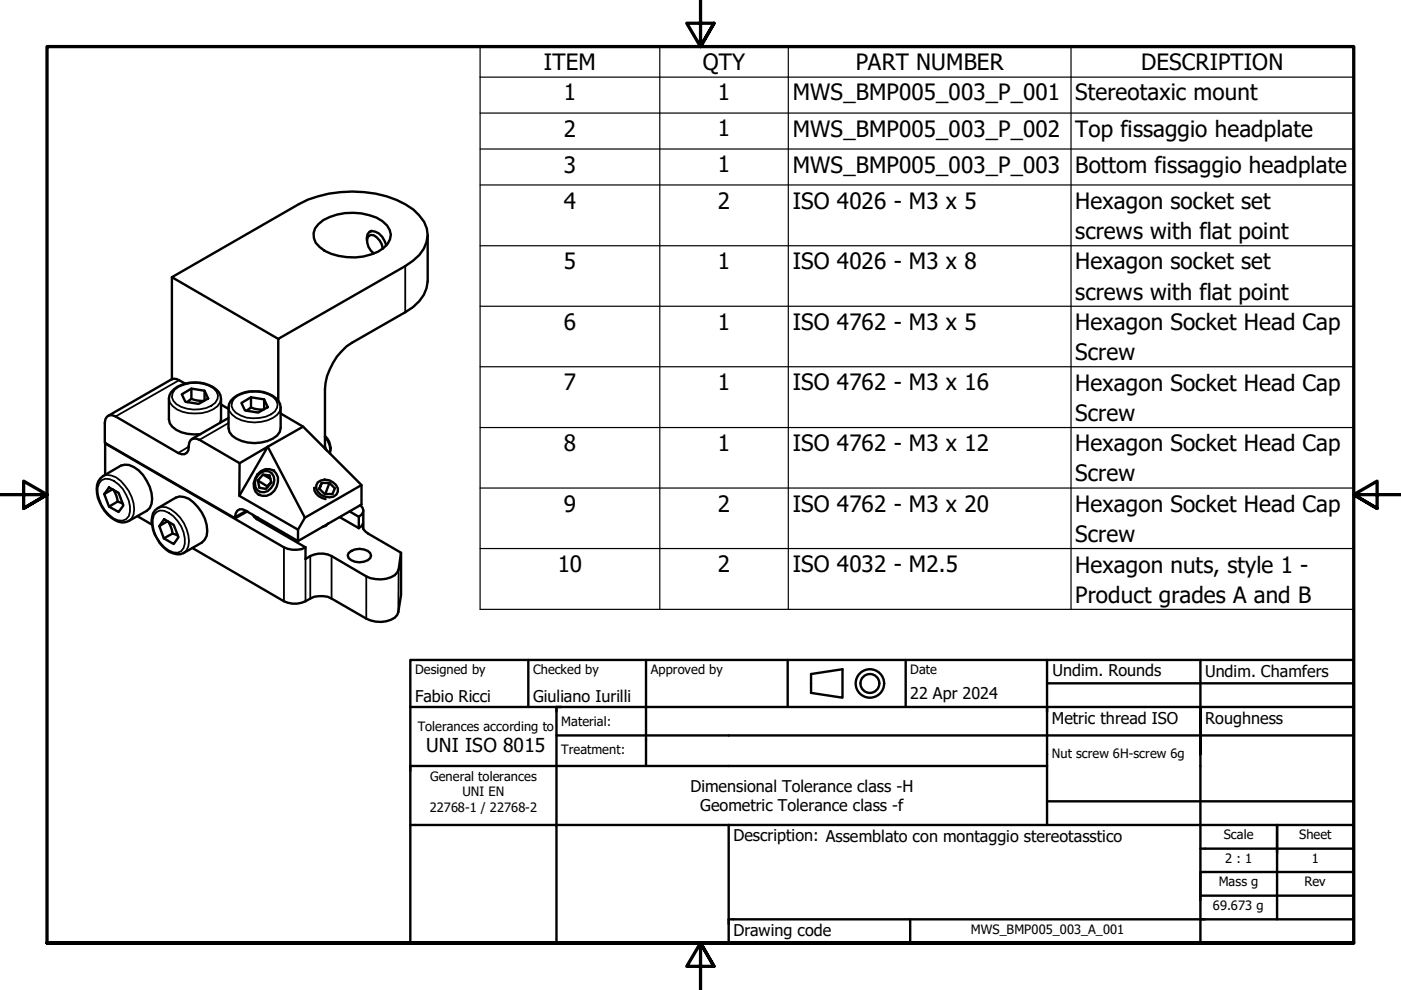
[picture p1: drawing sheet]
<svg xmlns="http://www.w3.org/2000/svg" width="297mm" height="210mm" viewBox="0 0 297 210" stroke-linecap="round" stroke-linejoin="round" font-family="sans-serif">
<!-- layer: Visible (ISO) -->
<g fill="none" stroke="#000" stroke-width=".51">
<path d="M36.4 58.8v21.6M67.5 47.5a10.3 10.3 0 0 1 7.4-2.4 11.7 11.7 0 0 1 6.2 1.8 3.3 3.3 0 0 1 .2 5.7 12.3 12.3 0 0 1-12.5 .6l-1-.8a3.1 3.1 0 0 1-.3-4.9zM77.8 51a1.41 1.41 0 0 1 .3-1.5 1.41 1.41 0 0 1 1.5-.4 4 4 0 0 1 2.3 2.9M78.8 48.9l-.4 .2M81.2 52.7a3.7 3.7 0 0 0-2-2.8l-.6-.1-.5 .3a2.91 2.91 0 0 0 1.1 3.7M90.7 49.9v9.8a7.9 7.9 0 0 1-4.8 6.5l-11.3 6.5a12.9 12.9 0 0 0-5.7 9.8v12.7M59 71.9l-22.6-13.1 27-15.5a25 25 0 0 1 22.6 0 9.5 9.5 0 0 1 4.5 5.1 6.5 6.5 0 0 1-2.9 6.9l-1.7 1.1-26.9 15.5v13M22.3 94l37.9 22a5.2 5.2 0 0 0 4.6 0M22.4 94h-.1v6.7M22.7 88.4l.5-.4h.6l.7 .3 13.3 7.7a1.39 1.39 0 0 0 1.6 .1 1.39 1.39 0 0 0 .6-1.5l.1-.8a1.35 1.35 0 0 1 2.2-.5l8.5 4.9-.1 6.9 12.5 7.2v2.4l-11.8-6.7a1.45 1.45 0 0 0-1.6 1.9l-27.6-16v-4.3l.2-.7zM38.5 83.6l2.1-1.2 2.8 .4 .7 1.7-2 1.1-2.8-.4zM39.2 81.3l-1.8-.9h-1l-13.5 7.8"/>
<path d="M40.6 84.6l1.3 .3 1.3 .1M40.6 84.6l-.9 .7M40.6 82.4v2.2M43.4 82.8v2.1M46.7 89.6l.2-.7v-4.3a4.1 4.1 0 0 0-3.5-3.3 7.1 7.1 0 0 0-7.1 1.8l-.4 .7-.1 .7v4.4a3.4 3.4 0 0 0 2.7 2.8l1.3 .3h2.7M46.9 85.8l1.6 .9M48.5 88.6l-7.8 4.5M49 84.9a6.9 6.9 0 0 1 6-1.9 5.3 5.3 0 0 1 4.4 2.6l.1 .8v4.4a3.4 3.4 0 0 1-2.8 2.7 8 8 0 0 1-7.5-1.1l-.6-.8-.1-.8v-4.5l.1-.7zM50.8 98.2l6-3.5-6.1 10.4M51.2 85.4l2-1.2 2.8 .5 .8 1.6-2.1 1.2-2.8-.5zM53.2 86.4l1.3 .4h1.4M53.2 86.4l-.9 .7"/>
<path d="M53.2 84.2v2.2M56 84.7v2M59.5 87.7l4.8 2.8 12.3 12.3v4.2l-13.4 7.7M64.3 90.5l-7.5 4.2 7.8 15.1-1.4 2.5M68.9 92.6a4.1 4.1 0 0 1 1.1 3.6M68.9 92.4a3.4 3.4 0 0 1 1.1 3.1M68.9 94.7l.3 .8M21.3 101.4l.5-.5 3.9-2.2a3.5 3.5 0 0 1 3.7 1 8.1 8.1 0 0 1 2.7 7.1l-.4 .9-.6 .6-3.8 2.2a3.9 3.9 0 0 1-4.5-1.4 7 7 0 0 1-2-7zM23.1 103.3l2 1.2 1.1 2.7-1.1 1.4-2-1.2-1-2.7zM23.9 103.7l-1.8 1M24.1 103.9l.5 1.1 .4 1.3M25 106.3l1 .5"/>
<path d="M25 106.3l-1.9 1.1M29.1 109.4l3.1 1.8M32.9 108.2l4.4-2.7a3.5 3.5 0 0 1 3.7 1 7.8 7.8 0 0 1 2.8 7.1l-.4 .9-.6 .5-3.9 2.3a4.1 4.1 0 0 1-4.5-1.5 7.7 7.7 0 0 1-2.1-6.2l.1-.8zM34.8 110.1l2 1.2 1 2.6-1 1.5-2.1-1.3-.9-2.6zM35.5 110.5l-1.7 1M35.7 110.6l.6 1.2 .3 1.3M36.6 113.1l1.1 .5M36.6 113.1l-1.9 1M40.8 116.2l19.4 11.3a5.4 5.4 0 0 0 5.6-.6 5.1 5.1 0 0 1 4.5 0l7.4 4.3a6.1 6.1 0 0 0 6-.2l.5-.6 .3-.6 .5-3.7v-8.9M52.5 108.4l-2.7 1.5M53.6 109.1l.3 .5 .6 .5 10.3 5.9M54.6 100.6a2.34 2.34 0 0 1 2.8-1 2.34 2.34 0 0 1 1.5 2.5 2.96 2.96 0 0 1-4.1 2.8 2.91 2.91 0 0 1-.2-4.3z"/>
<path d="M54.7 100.7a1.91 1.91 0 0 1 3.3 .3 2.6 2.6 0 0 1-2.8 3.3 2.16 2.16 0 0 1-.5-3.6zM54.7 109.8l-.3 .2M55.8 100.6l1.3 .2 .4 1.5-1.1 1.4-1.4-.3-.3-1.5 1.9 1.2 .1 .2M57.3 101.5l-1.5-.9-1.1 1.3M57.5 102.2l-.9 .9M66.6 103.4a2.62 2.62 0 0 0 2.4 2.4M67.4 102.3a2.77 2.77 0 0 1 4.2 1.2 1.59 1.59 0 0 1-1.8 1.9 2.56 2.56 0 0 1-2.7-2.5zM68.2 102.4h1.6l-.8 2.3M69.6 111l-.5 .5-.8 .2M69.8 102.4l1.2 1.1-.5 1.2h-1.7l-1.1-1.1 .5-1.2-.4 1.3M72 109.6l4.1 2.4M73.9 117.3a3.4 3.4 0 0 1 4.6 0l.2 .5a2.23 2.23 0 0 1-2.5 1.4 2.3 2.3 0 0 1-2.5-1.4z"/>
<path d="M74.1 108.4l2 1.2M76.1 112l.5-.5 .4-.5a1.71 1.71 0 0 0 1 2.1l7 4.1-.5 3.5a3 3 0 0 1-2.6 2 6.9 6.9 0 0 1-4.2-.5l-7.4-4.3a5.1 5.1 0 0 0-5.5 .6v-2.5M76.1 109.6v2.4M76.4 107.1a1.38 1.38 0 0 1 .6 1.3 1.38 1.38 0 0 1-.9 1.2M76.6 102.8l-12 7M77 108.2v3.9"/>
</g>
<!-- layer: Visible Narrow (ISO) -->
<g fill="none" stroke="#000" stroke-width=".38">
<path d="M85.9 56.4v9.8M35.8 84.5a3.6 3.6 0 0 0 2.8 2.8 8.1 8.1 0 0 0 7.5-1.2l.6-.8 .2-.7M37 82.6a7.2 7.2 0 0 1 8.3-.3 2.05 2.05 0 0 1 .9 2 2.05 2.05 0 0 1-1.4 1.7 7.5 7.5 0 0 1-7.4-.3 1.93 1.93 0 0 1-.4-3.1zM38 80.6l-13.5 7.7M40 94.7l-2.2 1.3M48.5 86.3a3.6 3.6 0 0 0 2.7 2.8 8.1 8.1 0 0 0 7.5-1.1l.6-.8 .2-.8M48.5 89.7l-6.2 3.6M49.7 84.5a7.2 7.2 0 0 1 8.2-.3 2.05 2.05 0 0 1 1 2 2.05 2.05 0 0 1-1.4 1.7 7.5 7.5 0 0 1-7.5-.4 1.93 1.93 0 0 1-.3-3zM21.5 101.8a2.97 2.97 0 0 1 3.6 .9 6.6 6.6 0 0 1 2.2 6.7 2.13 2.13 0 0 1-3.2 .6 7.6 7.6 0 0 1-3.4-6.6l.3-.9zM21.8 100.9a3.5 3.5 0 0 1 3.8 1.1 8.1 8.1 0 0 1 2.7 7.1l-.4 .8-.6 .6M33.2 108.6l.7-.4a4.6 4.6 0 0 1 3.8 2.3 6.3 6.3 0 0 1 1.2 5.7 2 2 0 0 1-3.1 .5 6.9 6.9 0 0 1-3.2-7.5zM33.5 107.7a3.2 3.2 0 0 1 3.7 1 7.9 7.9 0 0 1 2.7 7.1l-.3 .9-.7 .6"/>
<path d="M52.1 108.3l-2.3 1.3M54.5 109.6v.4M60.2 116v11.5M64.8 118.5v9M65.8 117.9v9M70.3 117.9v9M77 111v1M77.7 122.2v9M84.5 120.7v9.1"/>
</g>
<!-- layer: Visible (ISO) -->
<g fill="#000">
<circle cx="57.9" cy="99.7" r=".25"/>
<circle cx="54.9" cy="104.9" r=".25"/>
</g>
<!-- layer: Symbol (ISO) -->
<g fill="none" stroke="#000" stroke-width=".25">
<path d="M101.8 9.9h185.2v119.3h-185.2zM101.8 16.4h185.2M139.9 9.9v119.3M167.1 9.9v119.3M227.1 9.9v119.3M101.8 24h185.2M101.8 31.6h185.2M101.8 39.2h185.2M101.8 52.1h185.2M101.8 64.9h185.2M101.8 77.8h185.2M101.8 90.6h185.2"/>
<path d="M101.8 103.5h185.2M101.8 116.3h185.2"/>
</g>
<!-- layer: Border (ISO) -->
<path d="M148.5 -.1v10l-2.9-5h5.8l-2.9 5 2.9-5M0 104.9h10l-5-2.9v5.8l5-2.9-5 2.9M297 104.9h-10l5-2.9v5.8l-5-2.9 5 2.9M10 199.9v-190h277v190h-277h277M151.4 204.9l-2.9-5 2.9 5h-5.8l2.9-5v10" fill="none" stroke="#000" stroke-width=".7"/>
<!-- layer: Title (ISO) -->
<g fill="none" stroke="#000" stroke-width=".51">
<path d="M87 139.9h200v60h-200zM112 139.9v10M137 139.9v22.5M167 139.9v10M192 139.9v10M222 139.9v11M254.5 139.9v10M87 149.9h200M118 155.9h169M118 149.9v25h169M119 149.9h-1v1M172 142.9l6.6-1v6l-6.6-1z"/>
<path d="M222 149.9v25M222 144.9h65M254.5 159.9v-10v50M87 174.9h31v25h-49M154.5 174.9v25M222 162.4h-135v1M222 169.9h65M254.5 179.9h32.5M270.8 174.9v20M154.5 194.9h132.5M193 194.9v5M287 189.9h-32.5v1"/>
<path d="M287 184.9h-32.5v5"/>
<circle cx="184.4" cy="144.9" r="3"/>
<circle cx="184.4" cy="144.9" r="2"/>
</g>
<!-- layer: 0 -->
<path d="M88 149.9h50M270.8 174.9h5M154.5 194.9h1M255.8 184.9h4.9" fill="none" stroke="#000" stroke-width=".21"/>
<g font-size="4.8">
<text x="115.3" y="14.9">ITEM</text>
<text x="149" y="14.9">QTY</text>
<text x="181.4" y="14.9">PART NUMBER</text>
<text x="241.9" y="14.9">DESCRIPTION</text>
<text x="119.6" y="21.3">1</text>
<text x="152.2" y="21.3">1</text>
<text x="168.1" y="21.3">MWS_BMP005_003_P_001</text>
<text x="228" y="21.3">Stereotaxic mount</text>
<text x="119.6" y="29">2</text>
<text x="152.2" y="28.9">1</text>
<text x="168.1" y="29">MWS_BMP005_003_P_002</text>
<text x="228" y="29">Top fissaggio headplate</text>
<text x="119.6" y="36.6">3</text>
<text x="152.2" y="36.5">1</text>
<text x="168.1" y="36.6">MWS_BMP005_003_P_003</text>
<text x="228" y="36.7">Bottom fissaggio headplate</text>
<text x="119.6" y="44.2">4</text>
<text x="152.2" y="44.2">2</text>
<text x="168.1" y="44.2">ISO 4026 - M3 x 5</text>
<text x="228" y="44.3">Hexagon socket set</text>
<text x="228" y="50.7">screws with flat point</text>
<text x="119.6" y="57.1">5</text>
<text x="152.2" y="57.1">1</text>
<text x="168.1" y="57.1">ISO 4026 - M3 x 8</text>
<text x="228" y="57.1">Hexagon socket set</text>
<text x="228" y="63.5">screws with flat point</text>
<text x="119.6" y="69.9">6</text>
<text x="152.2" y="69.9">1</text>
<text x="168.1" y="69.9">ISO 4762 - M3 x 5</text>
<text x="228" y="69.9">Hexagon Socket Head Cap</text>
<text x="228" y="76.4">Screw</text>
<text x="119.6" y="82.7">7</text>
<text x="152.2" y="82.8">1</text>
<text x="168.1" y="82.8">ISO 4762 - M3 x 16</text>
<text x="228" y="82.8">Hexagon Socket Head Cap</text>
<text x="228" y="89.3">Screw</text>
<text x="119.6" y="95.6">8</text>
<text x="152.2" y="95.6">1</text>
<text x="168.1" y="95.6">ISO 4762 - M3 x 12</text>
<text x="228" y="95.7">Hexagon Socket Head Cap</text>
<text x="228" y="102.1">Screw</text>
<text x="119.6" y="108.5">9</text>
<text x="152.2" y="108.5">2</text>
<text x="168.1" y="108.5">ISO 4762 - M3 x 20</text>
<text x="228" y="108.5">Hexagon Socket Head Cap</text>
<text x="228" y="114.9">Screw</text>
<text x="118.2" y="121.3">10</text>
<text x="152.2" y="121.3">2</text>
<text x="168.1" y="121.3">ISO 4032 - M2.5</text>
<text x="228" y="121.4">Hexagon nuts, style 1 -</text>
<text x="228" y="127.8">Product grades A and B</text>
</g>
<text font-size="4.1" x="90.4" y="159.5">UNI ISO 8015</text>
<g font-size="3.4">
<text x="223.1" y="143.4">Undim. Rounds</text>
<text x="255.5" y="143.5">Undim. Chamfers</text>
<text x="88" y="148.9">Fabio Ricci</text>
<text x="113" y="148.9">Giuliano Iurilli</text>
<text x="193" y="148.2">22 Apr 2024</text>
<text x="223" y="153.5">Metric thread ISO</text>
<text x="255.5" y="153.5">Roughness</text>
<text x="146.4" y="167.9">Dimensional Tolerance class -H</text>
<text x="148.5" y="172">Geometric Tolerance class -f</text>
<text x="155.5" y="178.4">Description: Assemblato con montaggio stereotasstico</text>
<text x="155.5" y="198.5">Drawing code</text>
</g>
<g font-size="2.7">
<text x="88" y="143">Designed by</text>
<text x="113" y="143">Checked by</text>
<text x="138" y="143">Approved by</text>
<text x="193" y="142.9">Date</text>
<text x="88.6" y="155">Tolerances according to</text>
<text x="119" y="154">Material:</text>
<text x="119" y="159.9">Treatment:</text>
<text x="223" y="160.8">Nut screw 6H-screw 6g</text>
<text x="91.2" y="165.5">General tolerances</text>
<text x="91.1" y="172.1">22768-1 / 22768-2</text>
<text x="98" y="168.8">UNI EN</text>
<text x="259.5" y="178">Scale</text>
<text x="275.5" y="178">Sheet</text>
<text x="259.8" y="182.9">2 : 1</text>
<text x="278.1" y="182.9">1</text>
<text x="258.4" y="187.9">Mass g</text>
<text x="276.6" y="187.9">Rev</text>
<text x="205.8" y="198">MWS_BMP005_003_A_001</text>
<text x="257.2" y="192.9">69.673 g</text>
</g>
</svg>
